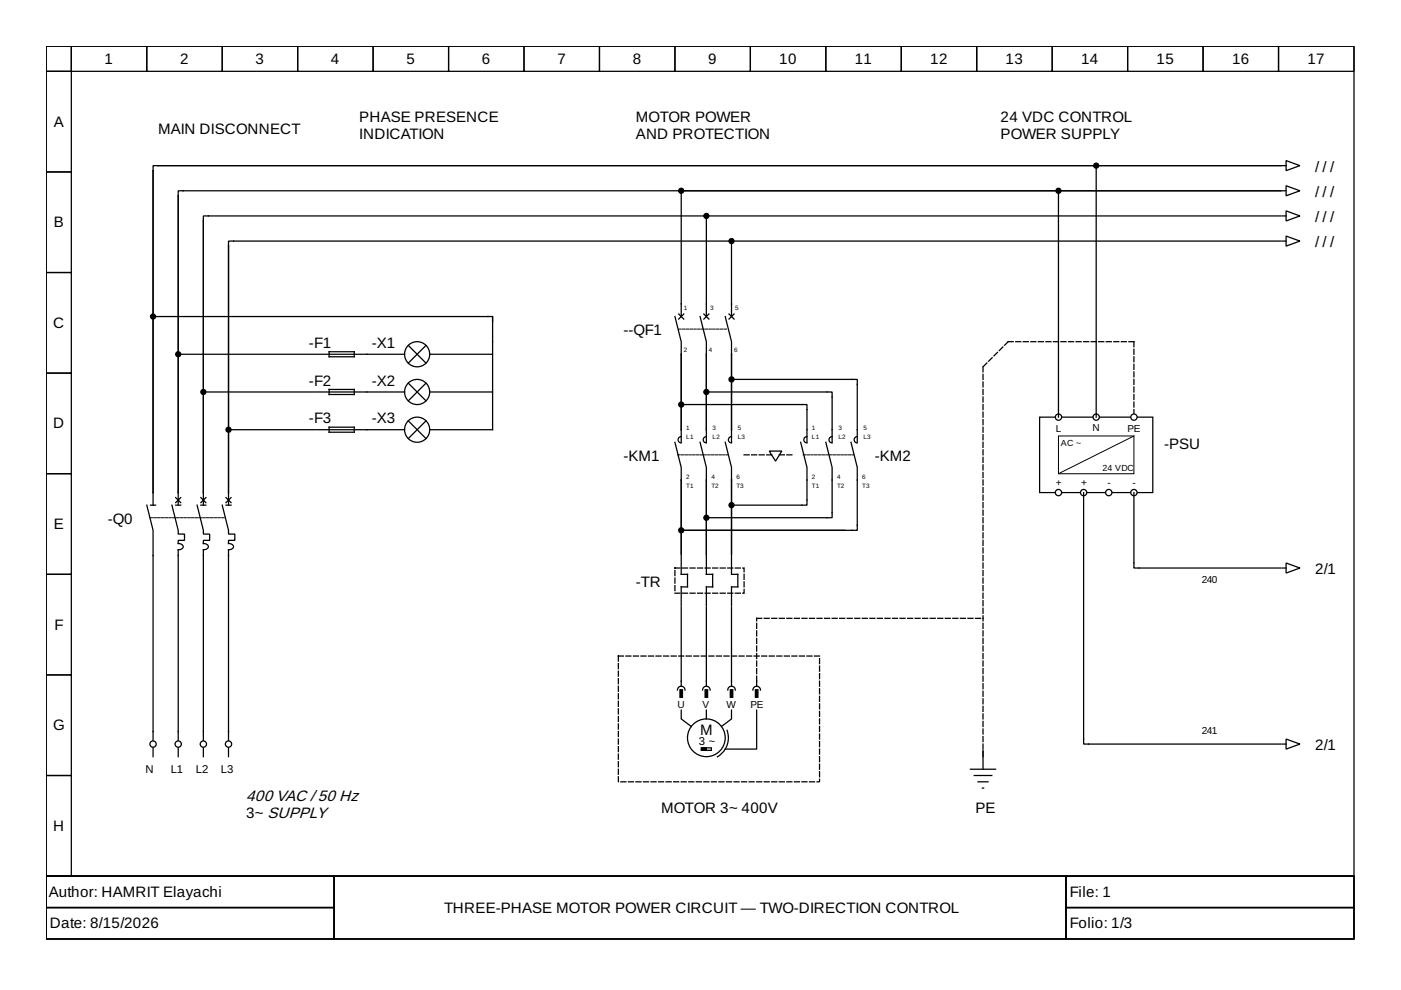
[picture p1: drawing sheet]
<svg xmlns="http://www.w3.org/2000/svg" width="297mm" height="210mm" viewBox="0 0 297 210" stroke-linecap="round" stroke-linejoin="round" font-family="sans-serif">
<g fill="none" stroke="#000" stroke-width=".27">
<path d="M9.8 9.8h277.3v176h-277.3zM9.8 9.8h5.3v5.3h-5.3zM9.8 15.1h5.3v21.4h-5.3zM15.1 9.8h16v5.3h-16zM31.1 9.8h16v5.3h-16zM47.1 9.8h16v5.3h-16zM63.1 9.8h16v5.3h-16zM79.1 9.8h16v5.3h-16zM95.1 9.8h16v5.3h-16zM111.1 9.8h16v5.3h-16zM127.1 9.8h16v5.3h-16zM143.1 9.8h16v5.3h-16z"/>
<path d="M159.1 9.8h16v5.3h-16zM175.1 9.8h16v5.3h-16zM191.1 9.8h16v5.3h-16zM207.1 9.8h16v5.3h-16zM223.1 9.8h16v5.3h-16zM239.1 9.8h16v5.3h-16zM255.1 9.8h16v5.3h-16zM271.1 9.8h16v5.3h-16zM9.8 36.5h5.3v21.3h-5.3zM9.8 57.8h5.3v21.3h-5.3zM9.8 79.1h5.3v21.3h-5.3zM77.8 75.1h8"/>
<path d="M86.6 73.2l3.7 3.8M90.3 73.2l-3.7 3.8M91.1 75.1h13.3M104.4 67.1v24h-13.3M77.8 91.1h8M77.8 83.1h8M86.6 81.2l3.7 3.8M86.6 89.2l3.7 3.8M90.3 81.2l-3.7 3.8M90.3 89.2l-3.7 3.8M91.1 83.1h13.3M143.1 93.8l1.3 5.3v2.7"/>
<path d="M144.4 92.6a.67 .67 0 0 0-.6 .6 .67 .67 0 0 0 .6 .7M144.4 91.1v2.7M148.4 93.8l1.4 5.3v2.7M149.8 92.6a.67 .67 0 0 0-.7 .6 .67 .67 0 0 0 .7 .7M149.8 91.1v2.7M153.8 93.8l1.3 5.3v2.7M155.1 92.6a.67 .67 0 0 0-.7 .6 .67 .67 0 0 0 .7 .7M155.1 91.1v2.7M220.4 88.4h24v16h-24zM9.8 100.4h5.3v21.4h-5.3zM31.1 107.1l1.4 5.3v5.4M31.9 107.1h1.1"/>
<path d="M32.5 104.4v2.7M36.5 107.1l1.3 5.3v.8h1.3v1.4h-1.3v.6a.8 .8 0 0 1 1 1l-.6 .3-.4 .1v1.2M37.3 105.5l1 1.1M37.3 107.1h1M37.8 104.4v2.7M38.3 105.5l-1 1.1M41.8 107.1l1.3 5.3v.8h1.3v1.4h-1.3v.6a.8 .8 0 0 1 1 1l-.6 .3-.4 .1v1.2M42.6 105.5l1 1.1M42.6 107.1h1M43.1 104.4v2.7M43.6 105.5l-1 1.1M47.1 107.1l1.3 5.3v.8h1.4v1.4h-1.4v.6a.8 .8 0 0 1 1 1l-.5 .3-.5 .1v1.2"/>
<path d="M47.9 105.5l1.1 1.1M47.9 107.1h1.1M48.4 104.4v2.7M49 105.5l-1.1 1.1M144.4 112.4h34.7M9.8 121.8h5.3v21.3h-5.3zM9.8 143.1h5.3v21.3h-5.3zM32.5 155.1v1.9M32.5 158.6v1.8M37.8 155.1v1.9M37.8 158.6v1.8M144.3 145.5a.8 .8 0 0 0-.7 .8"/>
<path d="M144.4 150.6v1.8l2.2 1.6M144.4 144.4v1.1M144.5 145.5a.8 .8 0 0 1 .7 .8M148.7 158.6h2.1v.5h-2.1zM149.7 145.5a.8 .8 0 0 0-.7 .8M149.8 144.4v1.1M149.8 150.6v1.8M149.9 145.5a.8 .8 0 0 1 .7 .8M154.1 154.8a4.7 4.7 0 0 1-2 5.7M155 145.5a.8 .8 0 0 0-.7 .8M155.1 150.6v1.8l-2.1 1.6M155.1 144.4v1.1"/>
<path d="M155.2 145.5a.8 .8 0 0 1 .7 .8M160.3 145.5a.8 .8 0 0 0-.7 .8M160.4 150.6v8.2h-6.6M160.4 144.4v1.1M160.5 145.5a.8 .8 0 0 1 .7 .8M208.4 159.1v4M9.8 164.4h5.3v21.4h-5.3zM205.8 163.1h5.3M206.6 164.4h3.7M207.4 165.8h2.1M208.3 167.1h.3M9.8 185.8h277.3v13.3h-277.3z"/>
<path d="M9.8 185.8h61v6.6h-61zM9.8 192.4h61v6.7h-61zM70.8 185.8h155.2v13.3h-155.2zM226 185.8h61.1v6.6h-61.1zM226 192.4h61.1v6.7h-61.1z"/>
<circle cx="88.4" cy="75.1" r="2.67"/>
<circle cx="88.4" cy="83.1" r="2.67"/>
<circle cx="88.4" cy="91.1" r="2.67"/>
<circle cx="32.5" cy="157.8" r=".67"/>
<circle cx="37.8" cy="157.8" r=".67"/>
<circle cx="149.8" cy="156.4" r="4"/>
</g>
<path d="M208.4 77.8v82.6M213.8 72.4l-5.4 5.4M240.4 72.4h-26.6M240.4 72.4v16M131.1 139.1h42.7v26.7h-42.7zM160.4 131.1h48M160.4 144.4v-13.3" fill="none" stroke="#000" stroke-width=".27" stroke-dasharray="1.1 .5"/>
<path d="M143.6 96.4h10.7M31.8 109.8h16" fill="none" stroke="#000" stroke-width=".21" stroke-dasharray=".5 .3"/>
<g fill="#000" stroke="#000" stroke-width=".27">
<path d="M144.2 146.2h.5v1.6h-.5z" fill-rule="evenodd"/>
<path d="M149.5 146.2h.5v1.6h-.5z" fill-rule="evenodd"/>
<path d="M154.8 146.2h.6v1.6h-.6z" fill-rule="evenodd"/>
<path d="M160.2 146.2h.5v1.6h-.5z" fill-rule="evenodd"/>
<circle cx="144.4" cy="40.5" r=".53"/>
<circle cx="149.8" cy="45.8" r=".53"/>
<circle cx="155.1" cy="51.1" r=".53"/>
</g>
<path d="M148.7 158.6h1.1v.5h-1.1z" fill-rule="evenodd" fill="#000" stroke="#000" stroke-width=".21"/>
<g fill="#fff" stroke="#000" stroke-width=".27">
<circle cx="240.4" cy="88.4" r=".67"/>
<circle cx="232.4" cy="88.4" r=".67"/>
<circle cx="224.4" cy="104.4" r=".67"/>
<circle cx="240.4" cy="104.4" r=".67"/>
<circle cx="229.7" cy="104.4" r=".67"/>
<circle cx="235.1" cy="104.4" r=".67"/>
</g>
<path d="M224.4 92.4h16v8h-16zM240.4 92.4l-16 8" fill="none" stroke="#000" stroke-width=".21"/>
<circle cx="224.4" cy="88.4" r=".67" fill="#fff" stroke="#000" stroke-width=".27"/>
<g fill="#000" stroke="#000" stroke-width=".27">
<circle cx="232.4" cy="35.1" r=".53"/>
<circle cx="224.4" cy="40.5" r=".53"/>
<circle cx="32.5" cy="67.1" r=".53"/>
<circle cx="37.8" cy="75.1" r=".53"/>
<circle cx="43.1" cy="83.1" r=".53"/>
<circle cx="48.4" cy="91.1" r=".53"/>
<circle cx="144.4" cy="85.8" r=".53"/>
<circle cx="149.8" cy="83.1" r=".53"/>
<circle cx="155.1" cy="80.4" r=".53"/>
<circle cx="144.4" cy="112.4" r=".53"/>
<circle cx="149.8" cy="109.8" r=".53"/>
<circle cx="155.1" cy="107.1" r=".53"/>
</g>
<g fill="none" stroke="#000" stroke-width=".27">
<path d="M32.5 36.2v68.2v-36.8M32.5 36.2v30.4M33.5 35.1h-1v1.1M33.5 35.1h238.1h-38.7M33.5 35.1h198.4M232.4 35.7v52.7M271.9 35.1h.8M272.7 34.1l2.9 1-2.9 1.1zM272.7 39.4l2.9 1.1-2.9 1zM37.8 41.5v33.1M37.8 41.5v62.9v-28.8M43.1 46.8v57.6v-20.8"/>
<path d="M43.1 46.8v35.8M48.4 52.2v38.4M48.4 52.2v52.2v-12.8M143.9 40.5h-106.1v1M144.4 41v26.1M149.2 45.8h-106.1v1M149.8 46.3v20.8M150.3 45.8h121.3M154.6 51.1h-106.2v1.1M155.1 51.6v15.5M155.6 51.1h116M223.9 40.5h-78.9h126.6h-46.7"/>
<path d="M224.4 41v47.4M271.9 45.8h.8M271.9 40.5h.8M271.9 51.1h.8M272.7 44.7l2.9 1.1-2.9 1zM272.7 50l2.9 1.1-2.9 1.1zM33 67.1h71.4v1.1M38.3 75.1h28.5M67.1 75.1h10.7M69.8 74.6h5.3v1h-5.3zM143.1 67.1l1.3 5.3v2.7M143.9 66.6l1.1 1"/>
<path d="M144.4 75.1v16v-4.8M144.4 75.1v10.1M145 66.6l-1.1 1M148.4 67.1l1.4 5.3v2.7M149.2 66.6l1.1 1M149.8 75.1v16v-7.5M149.8 75.1v7.5M150.3 66.6l-1.1 1M153.8 67.1l1.3 5.3v2.7M154.6 66.6l1 1M155.1 75.1v16v-10.1M155.1 75.1v4.8"/>
<path d="M155.6 66.6l-1 1M43.6 83.1h23.2M49 91.1h17.8M67.1 91.1h10.7M67.1 83.1h10.7M69.8 82.6h5.3v1h-5.3zM69.8 90.6h5.3v1h-5.3zM145 85.8h26.1v8M150.3 83.1h26.1v10.7M155.6 80.4h26.2v13.4M163.1 95.6h2.7l-1.4 2.2zM169.8 93.8l1.3 5.3v8h-15.5"/>
<path d="M171.1 92.6a.67 .67 0 0 0-.7 .6 .67 .67 0 0 0 .7 .7M175.1 93.8l1.3 5.3v10.7h-26.1M176.4 92.6a.67 .67 0 0 0-.6 .6 .67 .67 0 0 0 .6 .7M180.4 93.8l1.4 5.3v13.3h-36.8M181.8 92.6a.67 .67 0 0 0-.7 .6 .67 .67 0 0 0 .7 .7M32.5 117.8v37.3M37.8 117.8v37.3M43.1 117.8v39.2M48.4 117.8v39.2M144.4 111.9v-10.1v15.7v-4.5M144.4 117.8v4h1.4v2.6h-1.4v4M149.8 109.2v-7.4v15.7v-7.2"/>
<path d="M149.8 117.8v4h1.3v2.6h-1.3v4M155.1 106.6v-4.8v15.7v-9.9M155.1 117.8v4h1.3v2.6h-1.3v4M229.7 104.4v53.4h41.9M240.4 104.4v16h31.2M272.7 119.4l2.9 1-2.9 1.1zM144.4 128.7v15.7M149.8 128.7v15.7M155.1 128.7v15.7M271.9 120.4h.8M43.1 158.6v1.8M48.4 158.6v1.8"/>
<path d="M271.9 157.8h.8M272.7 156.7l2.9 1.1-2.9 1z"/>
<circle cx="43.1" cy="157.8" r=".67"/>
<circle cx="48.4" cy="157.8" r=".67"/>
</g>
<path d="M157.8 96.4h5.8M165.2 96.4h3.2M143.1 120.4h14.7v5.4h-14.7z" fill="none" stroke="#000" stroke-width=".27" stroke-dasharray="1.1 .5"/>
<path d="M143.9 69.8h10.4M170.3 96.4h10.7" fill="none" stroke="#000" stroke-width=".21" stroke-dasharray=".5 .3"/>
<text font-size="3.3" x="52.2" y="169.8">400 VAC / 50 Hz</text>
<g font-size="3.2">
<text x="22.2" y="13.5">1</text>
<text x="38.2" y="13.5">2</text>
<text x="54.2" y="13.5">3</text>
<text x="70.2" y="13.5">4</text>
<text x="86.2" y="13.5">5</text>
<text x="102.2" y="13.5">6</text>
<text x="118.2" y="13.5">7</text>
<text x="134.2" y="13.5">8</text>
<text x="150.2" y="13.5">9</text>
<text x="165.2" y="13.5">10</text>
<text x="181.2" y="13.5">11</text>
<text x="197.2" y="13.5">12</text>
<text x="213.2" y="13.5">13</text>
<text x="229.2" y="13.5">14</text>
<text x="245.2" y="13.5">15</text>
<text x="261.2" y="13.5">16</text>
<text x="277.2" y="13.5">17</text>
<text x="11.4" y="26.9">A</text>
<text x="33.5" y="28.5">MAIN DISCONNECT</text>
<text x="76.2" y="25.8">PHASE PRESENCE</text>
<text x="76.2" y="29.5">INDICATION</text>
<text x="134.8" y="25.8">MOTOR POWER</text>
<text x="134.8" y="29.5">AND PROTECTION</text>
<text x="212.2" y="25.8">24 VDC CONTROL</text>
<text x="212.2" y="29.5">POWER SUPPLY</text>
<text x="278.8" y="36.5">/ / /</text>
<text x="278.8" y="41.8">/ / /</text>
<text x="278.8" y="47.1">/ / /</text>
<text x="11.4" y="48.2">B</text>
<text x="278.8" y="52.4">/ / /</text>
<text x="11.3" y="69.5">C</text>
<text x="132.2" y="71.1">--QF1</text>
<text x="65.5" y="73.8">-F1</text>
<text x="78.8" y="73.8">-X1</text>
<text x="65.5" y="81.8">-F2</text>
<text x="78.8" y="81.8">-X2</text>
<text x="65.5" y="89.8">-F3</text>
<text x="78.8" y="89.8">-X3</text>
<text x="11.3" y="90.8">D</text>
<text x="246.8" y="95.1">-PSU</text>
<text x="132.2" y="97.8">-KM1</text>
<text x="185.5" y="97.8">-KM2</text>
<text x="11.4" y="112.2">E</text>
<text x="22.9" y="111.1">-Q0</text>
<text x="134.8" y="124.4">-TR</text>
<text x="278.8" y="121.8">2/1</text>
<text x="11.5" y="133.5">F</text>
<text x="11.3" y="154.8">G</text>
<text x="148.4" y="155.9">M</text>
<text x="278.8" y="159.1">2/1</text>
<text x="52.2" y="173.5">3~ SUPPLY</text>
<text x="140.2" y="172.4">MOTOR 3~ 400V</text>
<text x="206.8" y="172.4">PE</text>
<text x="11.3" y="176.2">H</text>
<text x="10.3" y="190.2">Author: HAMRIT Elayachi</text>
<text x="226.8" y="190.2">File: 1</text>
<text x="10.6" y="196.8">Date: 8/15/2026</text>
<text x="94.2" y="193.5">THREE-PHASE MOTOR POWER CIRCUIT — TWO-DIRECTION CONTROL</text>
<text x="226.8" y="196.8">Folio: 1/3</text>
</g>
<g font-size="2.4">
<text x="148.2" y="158">3 ~</text>
<text x="30.9" y="163.9">N</text>
<text x="36.2" y="163.9">L1</text>
<text x="41.5" y="163.9">L2</text>
<text x="46.8" y="163.9">L3</text>
</g>
<g font-size="2.1">
<text x="223.9" y="91.6">L</text>
<text x="231.6" y="91.4">N</text>
<text x="239.1" y="91.6">PE</text>
<text x="223.9" y="103.1">+</text>
<text x="229.2" y="103.1">+</text>
<text x="234.8" y="103.1">-</text>
<text x="240.1" y="103.1">-</text>
<text x="254.8" y="123.6">240</text>
<text x="143.6" y="150">U</text>
<text x="149" y="150">V</text>
<text x="154" y="150">W</text>
<text x="159.1" y="150">PE</text>
<text x="254.8" y="155.6">241</text>
</g>
<g font-size="1.9">
<text x="224.9" y="94.6">AC ~</text>
<text x="233.7" y="99.9">24 VDC</text>
</g>
<g font-size="1.3">
<text x="145" y="65.8">1</text>
<text x="150.6" y="65.8">3</text>
<text x="155.9" y="65.8">5</text>
<text x="145" y="74.6">2</text>
<text x="150.3" y="74.6">4</text>
<text x="155.6" y="74.6">6</text>
<text x="145.5" y="91.1">1</text>
<text x="145.5" y="93">L1</text>
<text x="151.1" y="91.1">3</text>
<text x="151.1" y="93">L2</text>
<text x="156.4" y="91.1">5</text>
<text x="156.4" y="93">L3</text>
<text x="172.2" y="91.1">1</text>
<text x="172.2" y="93">L1</text>
<text x="177.8" y="91.1">3</text>
<text x="177.8" y="93">L2</text>
<text x="183.1" y="91.1">5</text>
<text x="183.1" y="93">L3</text>
<text x="145.5" y="101.5">2</text>
<text x="150.8" y="101.5">4</text>
<text x="156.2" y="101.5">6</text>
<text x="172.2" y="101.5">2</text>
<text x="177.5" y="101.5">4</text>
<text x="182.8" y="101.5">6</text>
<text x="145.5" y="103.4">T1</text>
<text x="150.8" y="103.4">T2</text>
<text x="156.2" y="103.4">T3</text>
<text x="172.2" y="103.4">T1</text>
<text x="177.5" y="103.4">T2</text>
<text x="182.8" y="103.4">T3</text>
</g>
</svg>
